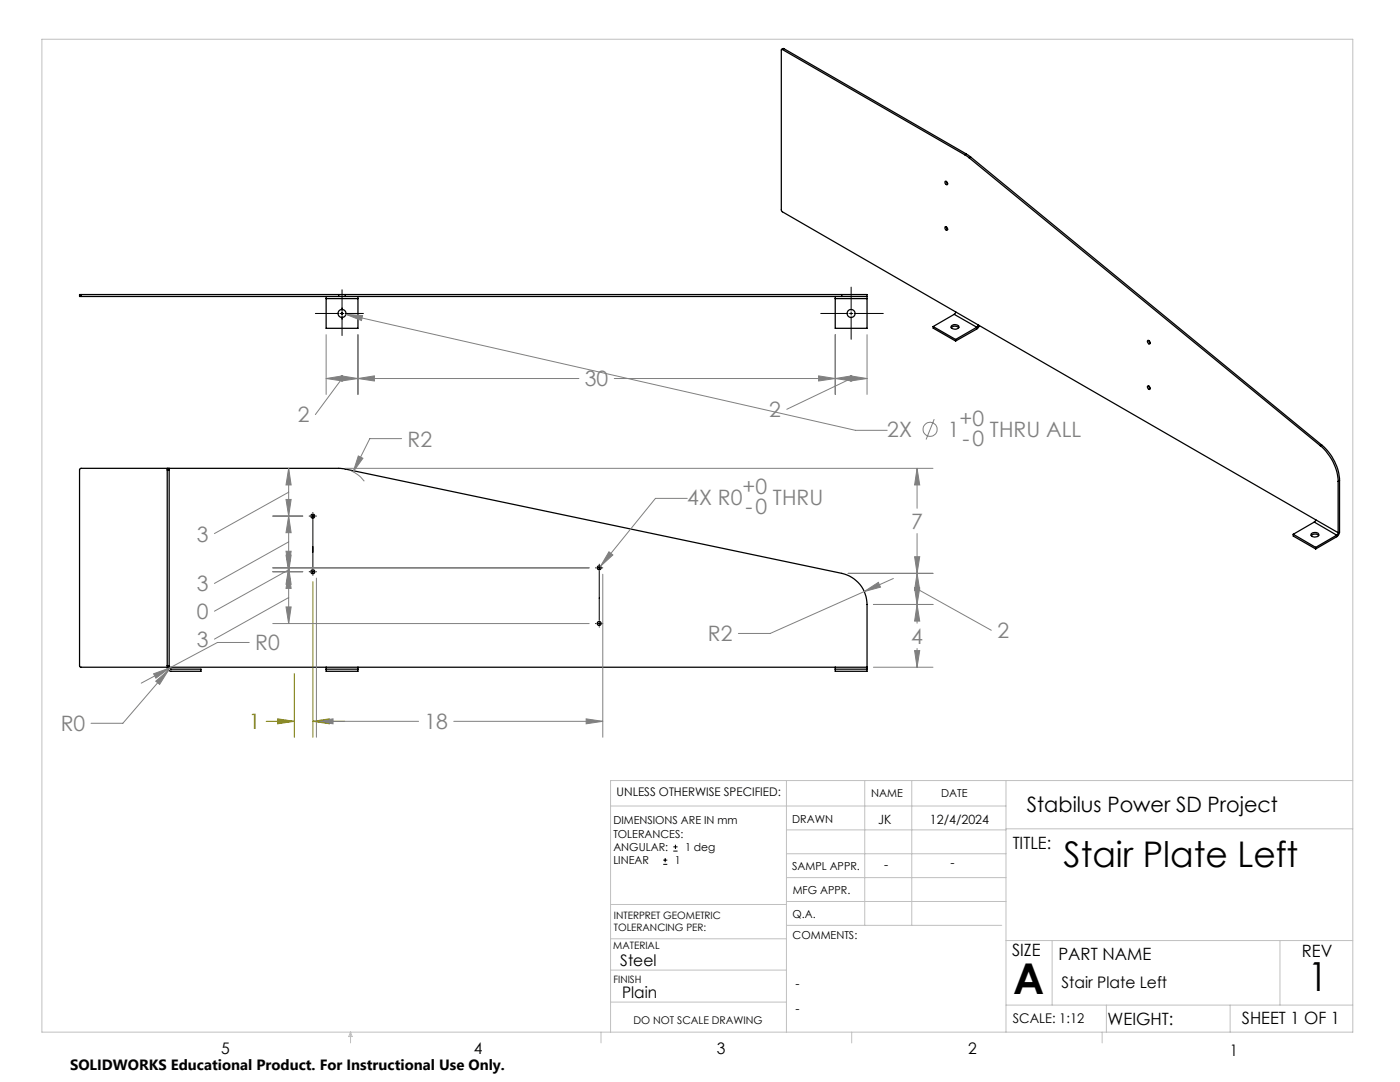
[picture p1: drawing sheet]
<svg xmlns="http://www.w3.org/2000/svg" width="279mm" height="216mm" viewBox="0 0 279 216" stroke-linecap="round" stroke-linejoin="round" font-family="sans-serif">
<g fill="none" stroke="#000" stroke-width=".25">
<path d="M156.1 9.9h-.2v32l.2 .4 106.5 61.4M156.1 9.9l36.4 21M156.4 9.7l-.4 .1M156.4 9.7l-.3 .2M156.4 9.7l36.4 21M188.6 36.2a.37 .37 0 0 1 .4 .2 .37 .37 0 0 1-.1 .5l-.3-.4zM188.8 36.2l.3 .5M192.5 30.9l.9 .6M192.8 30.7l.9 .6M192.8 30.7l-.3 .2M193.4 31.5l70.1 57.4M193.7 31.3l-.3 .2"/>
<path d="M193.7 31.3l70.1 57.5M16.2 58.8h-.3v.4h.3M16.2 58.8v.4M16.2 59.2h51.4M16.2 58.8h51.4M65.1 59.2v.4M65.1 59.6v5.9h6.3v-5.9M65.1 59.6h6.3M67.6 59.2h1.3M67.6 58.8h1.3M67.6 58.8v.4M68.9 59.2h99.1"/>
<path d="M68.9 58.8h99.1M68.9 58.8v.4M71.4 59.2v.4M166.7 59.2v.4M166.7 59.6v5.9h6.3v-5.9M166.7 59.6h6.3M168 59.2h5M168 58.8h5v.4M168 58.8v.4M173 59.2v.4M188.6 45.3a.39 .39 0 0 1 .4 .2 .39 .39 0 0 1-.1 .5l-.2-.2zM188.8 45.3l.3 .5"/>
<path d="M186.2 65.2v.3l4.5 2.6M186.2 65.2l4.5 2.5M189.8 65.4a1.04 1.04 0 0 1 1.5 0M189.9 65.1a.93 .93 0 0 1 1.5 .2 .92 .92 0 0 1-1.6-.1zM190.4 62.7l-4.2 2.5M190.4 62.7l4.5 2.6M190.7 62.2l-.3 .5M190.7 67.7v.4M194.9 65.3l-4.2 2.4M195.2 64.8l-.3 .5M195.4 64.9l-.5 .8-4.2 2.4M229 68a.39 .39 0 0 1 .5 .2 .39 .39 0 0 1-.1 .5l-.4-.4z"/>
<path d="M229 77a.39 .39 0 0 1 .5 .2 .39 .39 0 0 1-.1 .5l-.3-.2zM229.3 67.9l.3 .5M229.3 77l.3 .5M15.9 93.6l.2-.1h52.5l99.4 20.9a6.3 6.3 0 0 1 5 6.2v12.5h-156.9l-.2-.2zM33.4 93.5v.3M33.4 93.8h.4M33.4 93.8v39M33.8 93.5v.3M33.8 93.8v39M263.5 88.9a9.9 9.9 0 0 1 3.6 7.2M263.8 88.8a9.9 9.9 0 0 1 3.5 7.1M263.8 88.8l-.3 .1"/>
<path d="M267.1 96.1v10.2M267.3 95.9v10.5l-.5 .7-4.2 2.4M267.3 95.9l-.2 .2M258.1 106.6v.4l4.5 2.5M258.1 106.6l4.5 2.6M261.7 106.5a.9 .9 0 0 1 1.5 .3 .96 .96 0 0 1-1.6-.1zM261.7 106.9a1.11 1.11 0 0 1 1.5 0M262.3 104.2l-4.2 2.4M262.3 104.2l4.5 2.6M262.6 103.7l-.3 .5M262.6 103.7l4.5 2.6M262.6 109.2v.3"/>
<path d="M266.8 106.8l-4.2 2.4M267.1 106.3l-.3 .5M33.4 132.8v.2a.77 .77 0 0 0 .7 .9h6v-.4h-6l-.3-.3v-.4M33.4 132.8h.4M65.1 133.1v.4M65.1 133.5v.4h6.3v-.4M65.1 133.5h6.3M71.4 133.1v.4M166.7 133.1v.4M166.7 133.5v.4h6.3v-.4M166.7 133.5h6.3M173 133.1v.4"/>
<circle cx="68.3" cy="62.6" r=".81"/>
<circle cx="169.9" cy="62.6" r=".81"/>
<circle cx="62.4" cy="103" r=".39"/>
<circle cx="62.4" cy="114.1" r=".39"/>
<circle cx="119.6" cy="113.3" r=".39"/>
<circle cx="119.6" cy="124.4" r=".39"/>
</g>
<g fill="none" stroke="#808080" stroke-width=".2">
<path d="M65.1 75.5l3.3-.5v1zM65.1 66.8v11.9M65.1 75.5h50.4M68.1 75l3.3 .5-3.3 .5zM68.3 75.5l-5.4 7.2M69 62.7l3.4 .3-.3 1zM69 62.7l101.7 23.2h6.4M71.4 75.5l3.3-.5v1zM71.4 66.8v11.9M122.6 75.5h50.4M163.4 75l3.3 .5-3.3 .5zM166.7 75.5l3.3-.5v1z"/>
<path d="M166.7 66.8v11.9M169.7 75l3.3 .5-3.3 .5zM169.9 75.5l-12.9 6.2M173 66.8v11.9M57.1 99.7h1l-.5 3.3zM57.6 93.5l.5 3.3h-1zM57.6 93.5v30.9M57.6 98.2l-14.8 8.3M68.9 93.5h117.3M70.1 94a6.2 6.2 0 0 1 2.6 2M71.5 91l.9 .4-1.9 2.8zM80.2 87.5h-6.4l-3.3 6.7"/>
<path d="M137.2 99.4h-6.4l-11 13.6M183 93.5l.6 3.3h-1.1zM183 93.5v7.9M186.4 83.6l-1.6 4.1M54.4 103h6M54.4 113.3h63.2M54.4 114.1h6M57.1 110h1l-.5 3.3zM57.1 110.8h1l-.5 3.3zM57.6 103l.5 3.3h-1zM57.6 113.3l.5 3.3h-1zM57.6 114.1l.5 3.3h-1z"/>
<path d="M57.6 108.1l-14.8 8.3M57.6 113.7l-14.8 8.3M57.6 119.2l-14.8 8.3M63.1 115.4v31.7M120.3 114.6v32.5M121.5 110.1l.8 .6-2.5 2.3zM169.3 114.4h16.9M172.5 118l2.8-1.8 .4 1zM172.5 118l-18.8 8.4h-6.3M178.3 115.4l-5.8 2.6M182.5 117.3h1.1l-.6 3.3zM182.5 111.1h1.1l-.6 3.3z"/>
<path d="M183 114.4l.6 3.3h-1.1zM183 106.5v17.9M183 117.5l14.8 8.3M30.7 134.4l3.1-1.1-2.7 2zM31.1 135.9l2.5-2.2-1.7 2.9zM33.6 133.7l-9.1 10.6h-6.3M49.7 128.2h-6.3l-15.2 8.1M54.4 124.4h63.2M57.1 121.1h1l-.5 3.3zM174.3 133.1h11.9M174.3 120.6h11.9M182.5 129.8h1.1l-.6 3.3z"/>
<path d="M183 120.6l.6 3.3h-1.1zM183 129.4v3.7M63.1 143.9l3.4-.5v1zM63.1 143.9h20.4M90.6 143.9h29.7M117 143.4l3.3 .5-3.3 .5z"/>
<circle cx="185.6" cy="85.7" r="1.41"/>
</g>
<g fill="none" stroke="#000" stroke-width=".2">
<path d="M68.3 57.8v4.1M169.9 57.3v4.6M62.9 62.5h4.7M67.9 62.5h.7M68.3 62.2v.7M68.3 63.2v3.8M68.9 62.5h3.6M163.8 62.5h5.4M169.5 62.5h.7M169.9 62.2v.7M169.9 63.2v4.5M170.5 62.5h5.8"/>
<path d="M61.7 114.1h.1M61.7 103h.1M62.1 114.1h.7M62.1 103h.7M62.4 102.3h.1M62.4 102.7v.6M62.4 103.6v9.9M62.4 113.8v.6M62.4 114.7v.1M63.1 114.1h.1M63.1 103h.1M118.9 113.3h.1"/>
<path d="M119.3 113.3h.6M119.6 112.6v.1M119.6 113v.6M119.6 113.9v9.9M120.2 113.3h.1M118.9 124.4h.1M119.3 124.4h.6M119.6 124.1v.6M119.6 125.1h.1M120.2 124.4h.1M132.4 172.5h.8M132.4 171.6h.8"/>
<path d="M132.8 171.2v.8M134.4 169.8h.8M134.4 169h.8M134.8 168.6v.8"/>
</g>
<path d="M62.4 116.1v31M58.7 134.4v12.7M53.1 143.9h5.6M55.4 143.4l3.3 .5-3.3 .5zM62.4 143.9l3.3-.5v1zM62.4 143.9h6.4" fill="none" stroke="#808000" stroke-width=".2"/>
<g fill="none" stroke="#c0c0c0" stroke-width=".2">
<path d="M8.4 7.8h261.6v198.2h-261.6zM157 155.8v50.2M172.6 155.8v28.8M182 155.8v28.8M200.8 155.8v50.2M270 155.8h-148.2v50.2M121.8 160.8h79M157 170.4h43.8M157 165.6h43.8M157 175.1h43.8M157 179.9h43.8M200.8 165.4h69.2"/>
<path d="M121.8 200h35.2M121.8 193.6h35.2M121.8 187.3h35.2M121.8 180.5h35.2M157 184.6h42.9M200.8 187.7h69.2M210 187.7v12.9M255.4 187.7v12.9M70 206v2.1M70 206l.3 .8h-.7zM119.9 206v2.1M170 206v2.1"/>
<path d="M200.8 200.6h69.2M220 206v2.1M220.8 200.6v5.4M245.5 200.6v5.4"/>
</g>
<path d="M55.4 143.4l3.3 .5-3.3 .5zM62.4 143.9l3.3-.5v1z" fill="#808000"/>
<path d="M71.5 91l-1 3.2 1.9-2.8zM172.5 118l3.2-.8-.4-1zM182.5 129.8h1.1l-.6 3.3zM183 120.6l.6 3.3h-1.1zM182.5 117.3h1.1l-.6 3.3zM183 114.4l.6 3.3h-1.1zM182.5 111.1h1.1l-.6 3.3zM183 93.5l.6 3.3h-1.1zM57.6 93.5l.5 3.3h-1zM57.1 99.7h1l-.5 3.3zM57.6 103l.5 3.3h-1zM57.1 110h1l-.5 3.3zM57.6 113.3l.5 3.3h-1zM57.1 110.8h1l-.5 3.3zM57.6 114.1l.5 3.3h-1zM57.1 121.1h1l-.5 3.3zM63.1 143.9l3.4-.5v1zM117 143.4l3.3 .5-3.3 .5zM121.5 110.1l-1.7 2.9 2.5-2.3zM30.7 134.4l.4 .9 2.7-2zM31.1 135.9l.8 .7 1.7-2.9zM65.1 75.5l3.3-.5v1zM68.1 75l3.3 .5-3.3 .5zM71.4 75.5l3.3-.5v1zM163.4 75l3.3 .5-3.3 .5zM166.7 75.5l3.3-.5v1zM169.7 75l3.3 .5-3.3 .5zM69 62.7l3.1 1.3 .3-1z" fill="#808080"/>
<text font-size="8.5" x="202.2" y="198.3">A</text>
<text font-size="8" x="261" y="197.8">1</text>
<text font-size="7.1" x="212.3" y="173.1">Stair Plate Left</text>
<g font-size="4.2" fill="#808080">
<text x="116.7" y="77.1">30</text>
<text x="153.5" y="83.2">2</text>
<text x="59.4" y="84.3">2</text>
<text x="81.4" y="89.1">R2</text>
<text x="177.1" y="87.2">2X</text>
<text x="189.1" y="87.2">1</text>
<text x="191.5" y="84.9">+0</text>
<text x="192.1" y="89">-0</text>
<text x="197.6" y="87.2">THRU ALL</text>
<text x="137.2" y="100.8">4X R0</text>
<text x="148.2" y="98.5">+0</text>
<text x="154.3" y="100.8">THRU</text>
<text x="148.8" y="102.6">-0</text>
<text x="181.9" y="105.5">7</text>
<text x="39.3" y="108.1">3</text>
<text x="39.3" y="118">3</text>
<text x="39.3" y="123.5">0</text>
<text x="39.3" y="129.1">3</text>
<text x="50.9" y="129.8">R0</text>
<text x="141.3" y="128">R2</text>
<text x="181.9" y="128.5">4</text>
<text x="199" y="127.4">2</text>
<text x="12.1" y="145.9">R0</text>
<text x="84.7" y="145.5">18</text>
</g>
<text font-size="4.2" fill="#808000" x="49.6" y="145.5">1</text>
<text font-size="4.2" x="204.9" y="162.1">Stabilus Power SD Project</text>
<g font-size="3.4">
<text x="202.1" y="169.3">TITLE:</text>
<text x="202" y="190.8">SIZE</text>
<text x="211.2" y="191.5">PART NAME</text>
<text x="259.8" y="191">REV</text>
<text x="221" y="204.5">WEIGHT:</text>
<text x="247.8" y="204.4">SHEET 1 OF 1</text>
</g>
<g font-size="3.2">
<text x="123.8" y="192.7">Steel</text>
<text x="211.9" y="197.1">Stair Plate Left</text>
<text x="124.2" y="199.1">Plain</text>
<text x="44.2" y="210.4">5</text>
<text x="94.6" y="210.3">4</text>
<text x="143.1" y="210.4">3</text>
<text x="193.2" y="210.3">2</text>
<text x="245.4" y="210.6">1</text>
</g>
<text font-size="3" x="14" y="213.5">SOLIDWORKS Educational Product. For Instructional Use Only.</text>
<text font-size="2.7" x="202.1" y="204">SCALE: 1:12</text>
<g font-size="2.5">
<text x="175.3" y="164.5">JK</text>
<text x="185.6" y="164.5">12/4/2024</text>
<text x="176.5" y="173.4">-</text>
<text x="189.7" y="173">-</text>
<text x="158.8" y="197.2">-</text>
<text x="158.8" y="202.2">-</text>
</g>
<text font-size="2.4" x="123.1" y="158.9">UNLESS OTHERWISE SPECIFIED:</text>
<g font-size="2.2">
<text x="173.9" y="159.1">NAME</text>
<text x="187.8" y="158.9">DATE</text>
<text x="122.4" y="164.5">DIMENSIONS ARE IN mm</text>
<text x="122.4" y="167.1">TOLERANCES:</text>
<text x="158.1" y="164.2">DRAWN</text>
<text x="122.4" y="172.4">LINEAR</text>
<text x="122.4" y="169.8">ANGULAR:</text>
<text x="134.7" y="172.4">1</text>
<text x="136.7" y="169.8">1 deg</text>
<text x="158.1" y="173.7">SAMPL APPR.</text>
<text x="158.2" y="178.4">MFG APPR.</text>
<text x="158.2" y="183.2">Q.A.</text>
<text x="158.2" y="187.4">COMMENTS:</text>
</g>
<text font-size="2.1" x="126.4" y="204.3">DO NOT SCALE DRAWING</text>
<g font-size="2">
<text x="122.5" y="183.3">INTERPRET GEOMETRIC</text>
<text x="122.5" y="185.9">TOLERANCING PER:</text>
<text x="122.4" y="189.4">MATERIAL</text>
<text x="122.4" y="196.2">FINISH</text>
</g>
</svg>
